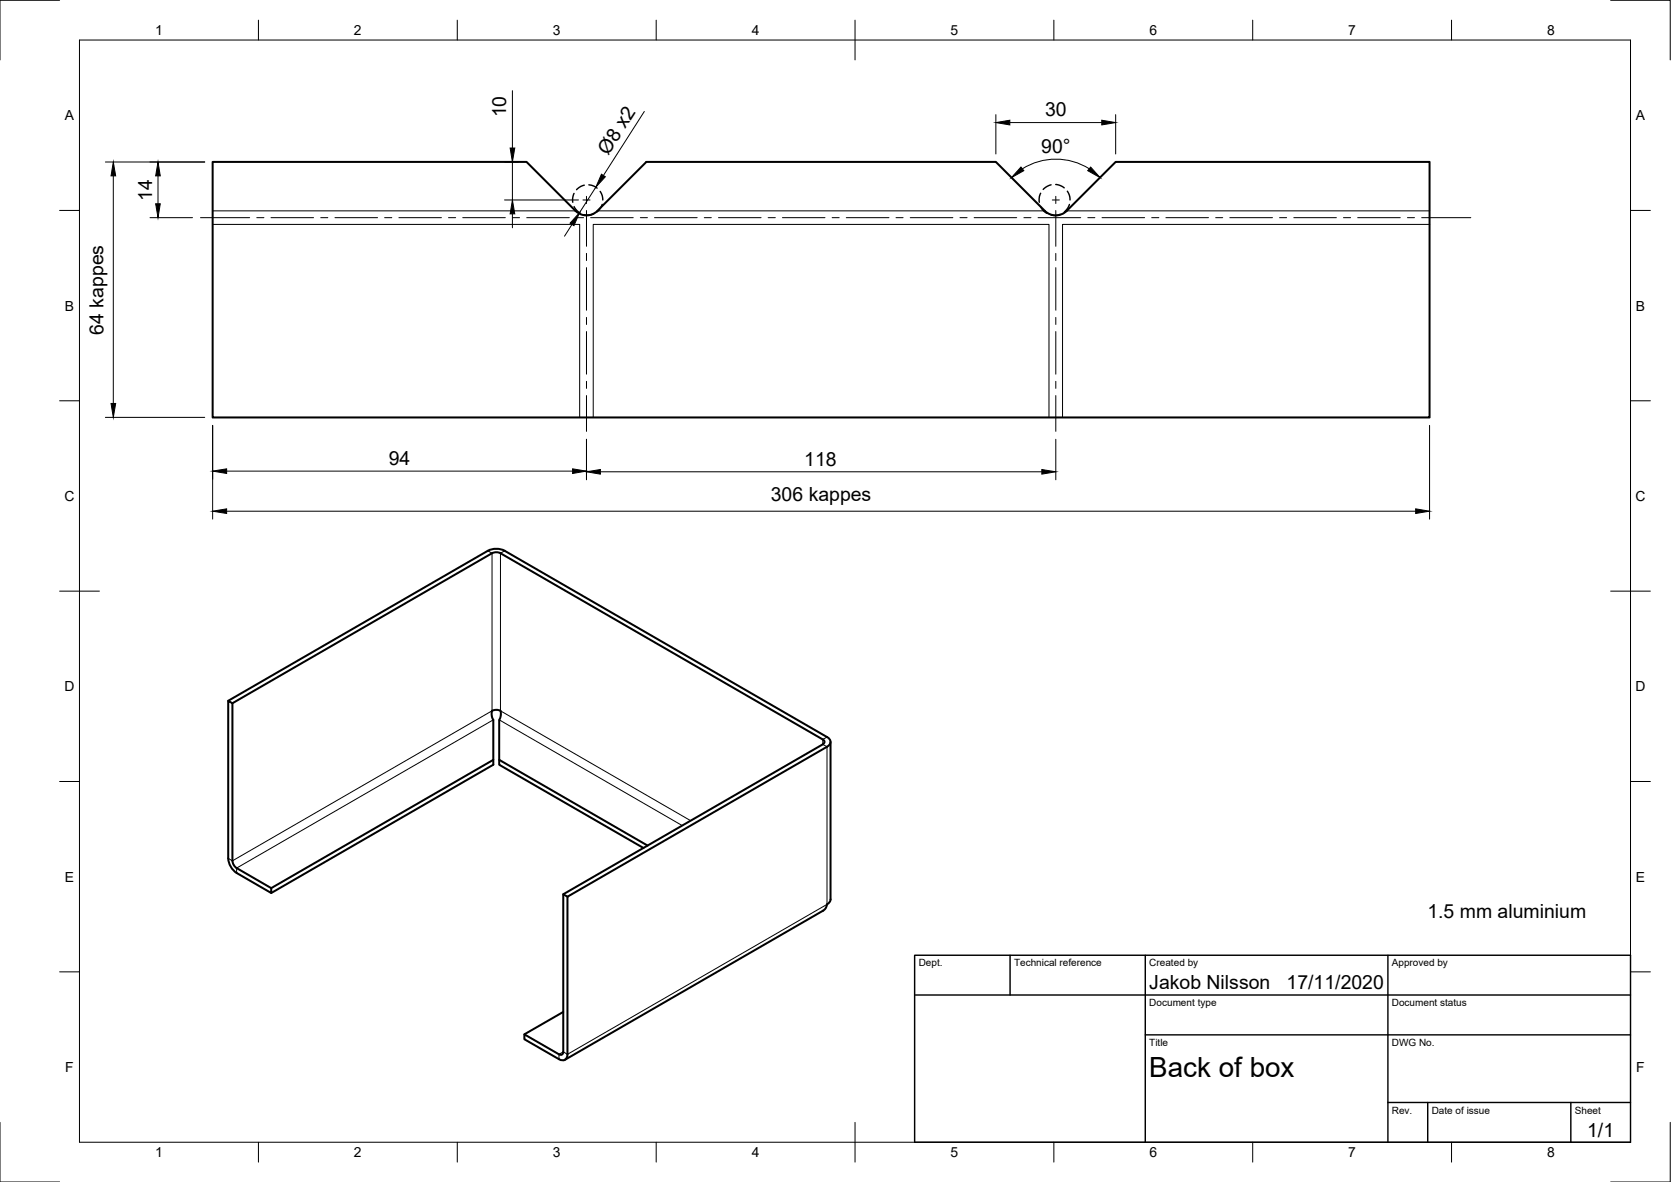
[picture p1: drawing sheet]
<svg xmlns="http://www.w3.org/2000/svg" width="420mm" height="297mm" viewBox="0 0 420 297" stroke-linecap="round" stroke-linejoin="round" font-family="sans-serif">
<!-- layer: Visible -->
<path d="M53.5 40.7h78.9l12.3 12.3a3.9 3.9 0 0 0 5.5 0l12.3-12.3h87.9l12.3 12.3a3.9 3.9 0 0 0 5.5 0l12.3-12.3h79v64.2h-306zM57.4 176.1l65.3-37.7 1.1-.4 1.3-.1 1.8 .5 81 46.8a1.28 1.28 0 0 1 .9 1.2 1.28 1.28 0 0 1-.8 1.3M58.4 176.7l65.3-37.7 1.3-.2 .8 .2 81.1 46.8 .4 .5-.1 .5-.3 .2M124 191v1.2l-55.8 32.2M125.5 191v1.2l36.3 20.9M206.9 187.1l-65.3 37.6v40l-.4 .4-.7-.1-8.7-5.1v1.3l8.8 5a1.29 1.29 0 0 0 1.5 .1 1.29 1.29 0 0 0 .6-1.3v-39.7l65.2-37.6M208.8 186.4v39.6a1.49 1.49 0 0 1-.8 1.3M162.8 212.5l-37.3-21.5v-10.1l.4-.8v-1.2a1.44 1.44 0 0 0-2.2-.2v1.4l.3 .8v10.1l-55.8 32.2-8.7-5-.6-.6-.4-.9-.1-40-1-.6 .1 40.2 .7 1.8 1.3 1.3 8.7 5v-1.2M141.6 224.7l1.1 .6M207.9 227.3a2.11 2.11 0 0 1-1 1.6l-64.9 37.4M141.6 254.3l-9.8 5.6" fill="none" stroke="#000" stroke-width=".51"/>
<!-- layer: Visible Narrow -->
<path d="M53.5 56.4h92.3v48.5M53.5 53h91.2M150.2 53h112.5M268.2 53h91.3M359.5 56.4h-92.3v48.5M149.2 104.9v-48.5h114.6v48.5M122.7 138.4l1 .6v39.6l-65.3 37.7-1-.6M126.9 138.4l-1.1 .6v39.6l47.9 27.6M124 180.9l-64.5 37.3v1.2M125.5 180.9l46 26.6M207.9 185.2l-1 .6v1.3l1 .6v39.6l-65.2 37.7-1.1-.7-1.1 .7v1.2" fill="none" stroke="#000" stroke-width=".25"/>
<!-- layer: Border -->
<g fill="none" stroke="#000" stroke-width=".25">
<path d="M15 .1h-15v15M20 10.1h390v276.9h-390zM65 5.1v5M115 5.1v5M165 5.1v5M215 5.1v10M265 5.1v5M315 5.1v5M365 5.1v5M405 .1h15v15M15 52.9h5M410 52.9h5"/>
<path d="M15 100.7h5M410 100.7h5M15 148.6h10M405 148.6h10M15 196.4h5M410 196.4h5M15 244.2h5M410 244.2h5M0 282.1v14.9h15M65 287v5M115 287v5M165 287v5"/>
<path d="M215 282.1v9.9M265 287v5M315 287v5M365 287v5M420 282.1v14.9h-15"/>
</g>
<!-- layer: TitleBlock -->
<path d="M230 240.1h180v46.9h-180zM230 250h180M254 240.1v9.9M288 240.1v46.9M349 240.1v46.9M288 260.1h122M349 277.1h61M359 277.1v9.9M395 277.1v9.9" fill="none" stroke="#000" stroke-width=".36"/>
<!-- layer: Smart Centers -->
<g fill="none" stroke="#000" stroke-width=".25">
<path d="M50.4 54.7h12.4M64.6 54.7h1.8M68.1 54.7h10.7M80.6 54.7h1.8M84.2 54.7h10.7M96.7 54.7h1.8M100.3 54.7h10.7M112.8 54.7h1.8M116.4 54.7h10.7M128.9 54.7h1.7M132.4 54.7h10.8M144.9 54.7h1.8"/>
<path d="M146.6 50.3h1.8M147.5 49.3v1.8M147.5 52.9v9M148.5 54.7h10.7M161 54.7h1.8M164.6 54.7h10.7M177.1 54.7h1.8M180.7 54.7h10.7M193.1 54.7h1.8M196.7 54.7h10.7M209.2 54.7h1.8M212.8 54.7h10.7"/>
<path d="M225.3 54.7h1.8M228.9 54.7h10.7M241.4 54.7h1.8M244.9 54.7h10.8M257.5 54.7h1.7M261 54.7h10.7M264.6 50.3h1.8M265.5 49.3v1.8M265.5 52.9v9M273.5 54.7h1.8M277.1 54.7h10.7M289.6 54.7h1.8"/>
<path d="M293.2 54.7h10.7M305.7 54.7h1.7M309.2 54.7h10.8M321.7 54.7h1.8M325.3 54.7h10.7M337.8 54.7h1.8M341.4 54.7h10.7M353.9 54.7h1.8M357.5 54.7h12.3M147.5 63.7v1.8M147.5 67.3v10.7M147.5 79.8v1.7"/>
<path d="M265.5 63.7v1.8M265.5 67.3v10.7M265.5 79.8v1.7M147.5 83.3v10.7M147.5 95.8v1.8M147.5 99.4v9M265.5 83.3v10.7M265.5 95.8v1.8M265.5 99.4v9"/>
</g>
<!-- layer: FD_Dimensions -->
<g fill="none" stroke="#000" stroke-width=".25">
<path d="M128.8 22.8v14.4M162 28l-10.3 16.1M250.4 28.8v9.9M253.9 30.8h23.1M280.5 28.8v9.9M26.5 40.7h25M28.5 44.2v57.2M37.7 54.7h10.7M39.7 44.2v7M126.9 40.7h3.5M126.9 50.3h18.6M128.8 40.7v9.6"/>
<path d="M128.8 53.7v3.5M143.8 56.4l-1.9 3M149.8 47l-4.1 6.5M257.1 42.4a15.8 15.8 0 0 1 16.8 0M26.5 104.9h25M53.5 106.9v23.6M57 118.4h87M147.5 110.4v10.2M151 118.6h111M265.5 110.4v10.2M359.5 106.9v23.6M57 128.5h299"/>
</g>
<g fill="#000" stroke="#000" stroke-width=".25">
<path d="M128.3 37.2h1.1l-.6 3.5zM250.4 30.8l3.5-.6v1.2zM277 30.2l3.5 .6-3.5 .6zM28.5 40.7l.6 3.5h-1.2zM39.1 51.2h1.2l-.6 3.5zM39.7 40.7l.6 3.5h-1.2zM128.8 50.3l.6 3.4h-1.1zM145.7 53.5l-1.4 3.2-1-.6zM151.2 43.8l1 .6-2.4 2.6zM256.7 42l.7 .9-3.1 1.7zM274.2 42l2.4 2.6-3.1-1.7zM27.9 101.4h1.2l-.6 3.5z"/>
<path d="M53.5 118.4l3.5-.6v1.2zM144 117.8l3.5 .6-3.5 .6zM147.5 118.6l3.5-.6v1.2zM262 118l3.5 .6-3.5 .6zM53.5 128.5l3.5-.6v1.1zM356 127.9l3.5 .6-3.5 .5z"/>
</g>
<!-- layer: Sketch1 -->
<g fill="none" stroke="#000" stroke-width=".36">
<path d="M144.3 48.6l-.3 1.4v.8M144.4 51.9l.7 1.1 .8 .5M146.9 46.5l-.9 .3-1 .9M148.1 46.4l1.2 .3 .8 .6M149.2 53.8l-1 .2h-1.3M150.9 48.1l.5 1.1 .2 1.1M151.4 51.4l-.5 1-.7 .8M261.7 48.6l-.4 .8v1.4M261.7 52l.7 1.1 .8 .5M264.3 46.4l-.9 .4-1.1 .8M265.5 46.4l1.2 .3 .9 .5M266.6 53.9l-1 .2-1.3-.1"/>
<path d="M268.4 48.1l.5 1 .1 1.2M268.9 51.4l-.5 1-.8 .9"/>
</g>
<text font-size="7" x="289" y="270.6">Back of box</text>
<g font-size="4.9">
<text x="127.3" y="29.5" transform="rotate(-90 127.3 29.5)">10</text>
<text x="262.8" y="29.2">30</text>
<text x="152.9" y="39.2" transform="rotate(-57 152.9 39.2)">Ø8 x2</text>
<text x="261.8" y="38.4">90°</text>
<text x="38.2" y="50.6" transform="rotate(-90 38.2 50.6)">14</text>
<text x="26" y="84.1" transform="rotate(-90 26 84.1)">64 kappes</text>
<text x="97.8" y="116.8">94</text>
<text x="202.2" y="117">118</text>
<text x="193.8" y="126">306 kappes</text>
<text x="358.9" y="230.8">1.5 mm aluminium</text>
<text x="289" y="248.5">Jakob Nilsson</text>
<text x="323.5" y="248.5">17/11/2020</text>
<text x="399.1" y="285.7">1/1</text>
</g>
<g font-size="3.5">
<text x="39" y="8.8">1</text>
<text x="89" y="8.8">2</text>
<text x="139" y="8.8">3</text>
<text x="189" y="8.8">4</text>
<text x="239" y="8.8">5</text>
<text x="289" y="8.8">6</text>
<text x="339" y="8.8">7</text>
<text x="389" y="8.8">8</text>
<text x="16.3" y="30.2">A</text>
<text x="411.3" y="30.2">A</text>
<text x="16.3" y="78">B</text>
<text x="411.3" y="78">B</text>
<text x="16.2" y="125.9">C</text>
<text x="411.2" y="125.9">C</text>
<text x="16.2" y="173.7">D</text>
<text x="411.2" y="173.7">D</text>
<text x="16.3" y="221.6">E</text>
<text x="411.3" y="221.6">E</text>
<text x="16.4" y="269.4">F</text>
<text x="411.4" y="269.4">F</text>
<text x="39" y="290.8">1</text>
<text x="89" y="290.8">2</text>
<text x="139" y="290.8">3</text>
<text x="189" y="290.8">4</text>
<text x="239" y="290.8">5</text>
<text x="289" y="290.8">6</text>
<text x="339" y="290.8">7</text>
<text x="389" y="290.8">8</text>
</g>
<g font-size="2.5">
<text x="231" y="242.9">Dept.</text>
<text x="255" y="242.9">Technical reference</text>
<text x="289" y="242.9">Created by</text>
<text x="350" y="242.9">Approved by</text>
<text x="289" y="252.8">Document type</text>
<text x="350" y="252.8">Document status</text>
<text x="289" y="262.9">Title</text>
<text x="350" y="262.9">DWG No.</text>
<text x="350" y="279.9">Rev.</text>
<text x="360" y="279.9">Date of issue</text>
<text x="396" y="279.9">Sheet</text>
</g>
</svg>
